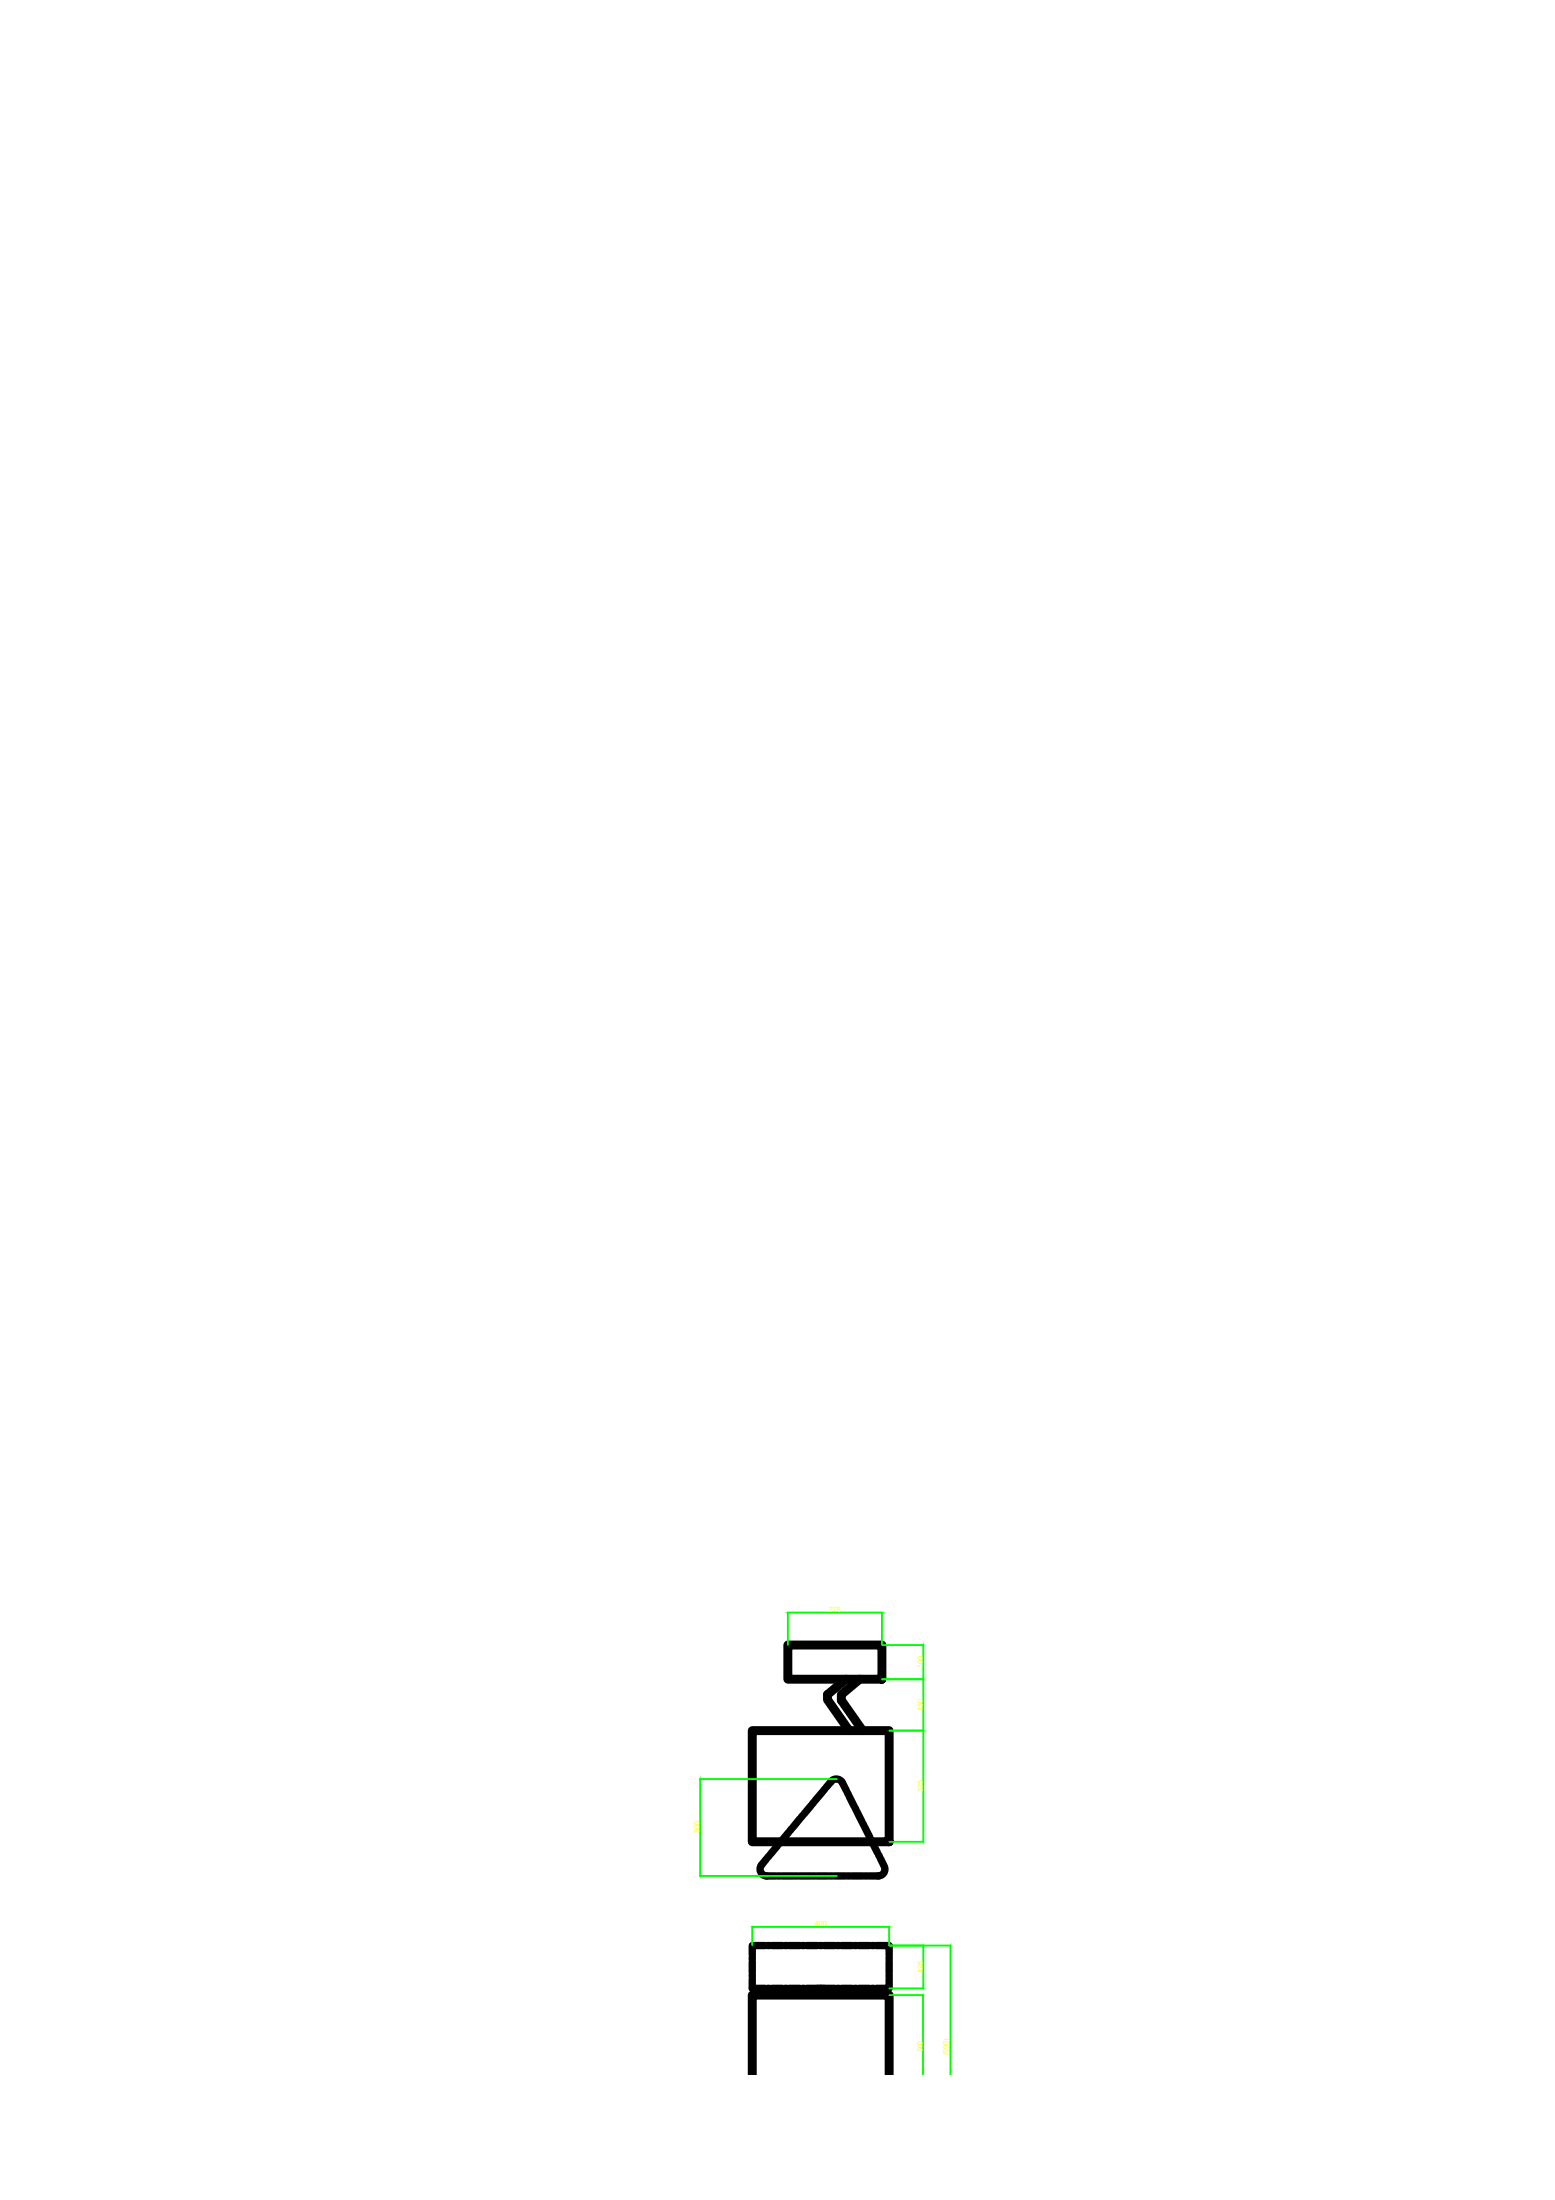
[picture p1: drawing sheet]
<svg xmlns="http://www.w3.org/2000/svg" width="210mm" height="297mm" viewBox="0 0 210 297" stroke-linecap="round" stroke-linejoin="round" font-family="sans-serif">
<path d="M101.5 233.7h18.5v15h-18.5zM106.3 222.1h12.7v4.6h-12.7zM114.2 226.7l-2.5 2.1v.7l2.9 4.2M116 226.7l-2.4 2.1v.8l2.8 4.1M101.5 280.1v-10.7h18.5v10.7" fill="none" stroke="#000" stroke-width="1.2"/>
<g fill="none" stroke="#000" stroke-width=".99">
<path d="M103.4 251l-.6 .8a.92 .92 0 0 0-.1 1 .92 .92 0 0 0 .8 .5h1.2M103.8 250.6l-.2 .2M105 249.2l-1 1.1M105 253.3h.3M105.3 248.8l-.2 .2M105.6 253.3h1.5M106.5 247.4l-1 1.1M106.8 246.9l-.2 .3M107.3 253.3h.3M107.9 253.3h1.5M108 245.6l-1 1.1M108.3 245.1l-.2 .3"/>
<path d="M109.5 243.8l-1 1.1M109.7 253.3h.3M109.8 243.3l-.1 .3M110.3 253.3h1.4M111 242l-1 1.1M111.3 241.5l-.1 .3M111.5 241.3l.7-.8a.91 .91 0 0 1 1.5 .2l.5 1.1M112 253.3h.3M112.6 253.3h1.5M114.4 242l.1 .3M114.4 253.3h.3M114.6 242.5l.7 1.3"/>
<path d="M115 253.3h1.4M115.4 244.1l.2 .3M115.7 244.6l.6 1.3M116.5 246.2l.1 .3M116.7 253.3h.3M116.7 246.7l.7 1.3M117.5 248.3l.2 .3M117.8 248.8l.6 1.3M118.6 250.4l.1 .3M118.8 250.9l.5 1.1a.9 .9 0 0 1-.8 1.3h-1.2M101.5 267.2v1.3h1.8M101.5 264.3v.2"/>
<path d="M101.5 264.8v1.5M101.5 266.6v.3M103.3 262.7h-1.8v1.3M103.6 268.5h.3M103.6 262.7h.3M104.2 268.5h1.4M104.2 262.7h1.4M105.9 268.5h.3M105.9 262.7h.3M106.5 268.5h1.5M106.5 262.7h1.5M108.3 268.5h.3"/>
<path d="M108.3 262.7h.3M108.9 268.5h1.4M108.9 262.7h1.4M110.3 269.4v-.9h.9v.9M110.6 268.5h.3M110.6 262.7h.3M111.2 268.5h1.5M111.2 262.7h1.5M113 268.5h.3M113 262.7h.3M113.6 268.5h1.4M113.6 262.7h1.4"/>
<path d="M115.3 268.5h.3M115.3 262.7h.3M115.9 268.5h1.5M115.9 262.7h1.5M117.7 268.5h.3M117.7 262.7h.3M118.3 262.7h1.7v1.3M120 267.2v1.3h-1.7M120 264.3v.2M120 264.8v1.5M120 266.6v.3"/>
</g>
<!-- layer: AM_5 -->
<g fill="none" stroke="#0f0" stroke-width=".25">
<path d="M106.3 217.7v4.4M106.5 217.7h12.4M119 217.7v4.4M119.1 222.1h5.6M119.1 226.7h5.6M120.1 233.7h4.6M124.6 222.3v4.3M124.6 226.9v6.6M124.6 233.8v14.7M94.5 240.2h18.5M94.5 253.3h18.5M94.5 240.4v12.7"/>
<path d="M120.1 248.7h4.6M101.5 260.1v2.5M101.7 260.2h18.2M120 260.1v2.5M120.1 262.7h8.2M120.1 268.5h4.6M120.1 269.4h4.5M124.6 269.5v10.6M124.6 262.9v5.4M128.3 262.9v17.2"/>
</g>
<g fill="#0f0" stroke="#0f0" stroke-width=".13">
<path d="M101.5 260.2h.2z"/>
<path d="M119.9 260.1l.1 .1z"/>
<path d="M124.6 262.7v.2z"/>
<path d="M124.6 268.3v.2z"/>
<path d="M124.6 269.4v.1z"/>
<path d="M128.3 262.7v.2z"/>
<path d="M124.6 222.1v.2z"/>
<path d="M124.6 226.6v.1z"/>
<path d="M124.6 226.7v.2z"/>
<path d="M124.6 233.5v.2z"/>
<path d="M118.9 217.7h.1z"/>
<path d="M106.3 217.7h.2z"/>
<path d="M124.6 233.7v.1z"/>
<path d="M124.6 248.5v.2z"/>
<path d="M94.5 240.2v.2z"/>
<path d="M94.5 253.1v.2z"/>
</g>
<g font-size="1" fill="#ff0">
<text x="111.9" y="217.6">275</text>
<text x="124.6" y="225.2" transform="rotate(-90 124.6 225.2)">100</text>
<text x="124.6" y="231" transform="rotate(-90 124.6 231)">150</text>
<text x="124.6" y="242" transform="rotate(-90 124.6 242)">325</text>
<text x="94.4" y="247.6" transform="rotate(-90 94.4 247.6)">300</text>
<text x="110" y="260.1">400</text>
<text x="124.6" y="266.4" transform="rotate(-90 124.6 266.4)">125</text>
<text x="124.5" y="277.1" transform="rotate(-90 124.5 277.1)">300</text>
<text x="128" y="277.5" transform="rotate(-90 128 277.5)">(590)</text>
</g>
</svg>
